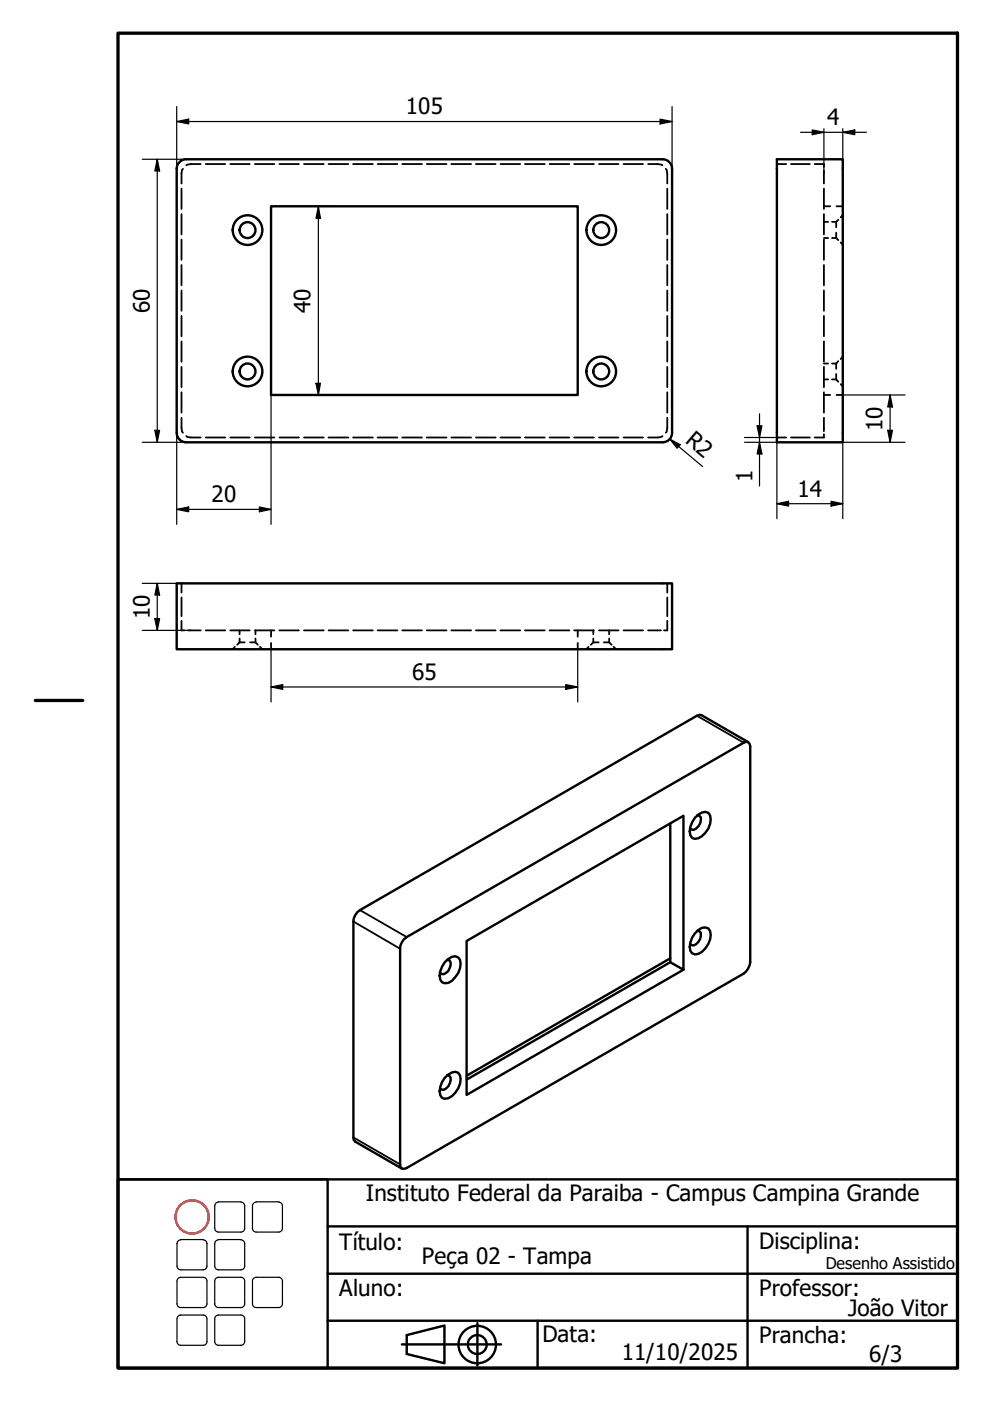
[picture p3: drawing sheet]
<svg xmlns="http://www.w3.org/2000/svg" width="210mm" height="297mm" viewBox="0 0 210 297" stroke-linecap="round" stroke-linejoin="round" font-family="sans-serif">
<!-- layer: Oculto (ISO) -->
<g fill="none" stroke="#000" stroke-width=".38">
<path d="M38.5 40v4.3M38.8 35.8l-.2 .2-.1 .8v2.1M42.5 34.8h-2.1l-.9 .2M43.6 34.8h4.2M48.8 34.8h4.2M54 34.8h4.2M59.2 34.8h4.2M64.5 34.8h4.1M69.7 34.8h4.2M74.9 34.8h4.2M80.1 34.8h4.2M85.3 34.8h4.2"/>
<path d="M90.5 34.8h4.2M95.7 34.8h4.2M100.9 34.8h4.2M106.1 34.8h4.2M111.3 34.8h4.2M116.5 34.8h4.2M121.7 34.8h4.2M127 34.8h4.1M132.2 34.8h4.1M137.4 34.8h2l1.1 .2M141.2 35.8l.2 .2 .1 .8v2.1M141.5 40v4.3"/>
<path d="M164.7 34.8h2M167.7 34.8h4M172.7 34.8h2v.6M174.7 36.1v2.8M174.7 40v4.3M38.5 45.4v4.3M38.5 50.8v4.3M38.5 56.2v4.3M141.5 45.4v4.3M141.5 50.8v4.3M141.5 56.2v4.3M174.7 47h.9"/>
<path d="M174.7 50.5h.9M174.7 45.4v4.3M174.7 50.8v4.3M174.7 56.2v4.3M174.7 43.7h1.3M176.4 47h.9M176.4 50.5h.9M177.3 47v1.2M177.3 49.3v1.2M177.3 50.5l.4 .4M177.4 43.7h1.3M177.7 46.6l-.4 .4"/>
<path d="M178.2 51.4l.5 .5M178.7 45.6l-.5 .5M38.5 61.6v4.3M38.5 67v4.3M38.5 72.4v4.3M38.5 77.8v4.3M141.5 61.6v4.3M141.5 67v4.3M141.5 72.4v4.3M141.5 77.8v4.3M174.7 77.1h.9M174.7 61.6v4.3"/>
<path d="M174.7 67v4.3M174.7 72.4v4.3M174.7 77.8v4.3M176.4 77.1h.9M177.3 77.1v1.1M177.3 79.3v1.1M177.7 76.6l-.4 .5M178.7 75.6l-.5 .5M38.5 88.6v2.1l.1 .9 .2 .1M38.5 83.2v4.3M39.5 92.4l.2 .2 .7 .2h2.1M43.6 92.8h4.2"/>
<path d="M48.8 92.8h4.2M54 92.8h4.2M59.2 92.8h4.2M64.5 92.8h4.1M69.7 92.8h4.2M74.9 92.8h4.2M80.1 92.8h4.2M85.3 92.8h4.2M90.5 92.8h4.2M95.7 92.8h4.2M100.9 92.8h4.2M106.1 92.8h4.2"/>
<path d="M111.3 92.8h4.2M116.5 92.8h4.2M121.7 92.8h4.2M127 92.8h4.1M132.2 92.8h4.1M140.5 92.4l-.2 .2-.9 .2h-2M141.5 88.6v2.1l-.1 .9-.2 .1M141.5 83.2v4.3M164.7 92.8h2M167.7 92.8h4M174.7 92.1v.7h-2M174.7 80.4h.9"/>
<path d="M174.7 83.2v4.3M174.7 88.6v2.8M174.7 83.7h1.3M176.4 80.4h.9M177.3 80.4l.4 .5M177.4 83.7h1.3M178.2 81.5l.5 .4M38.5 123.7v2M38.5 126.7v4M38.5 131.6v2.1h.6M39.8 133.7h2.7M43.6 133.7h4.2"/>
<path d="M48.8 133.7h4.2M49.8 137.1l-.5 .6M50.8 136.2h1.1M50.8 136.2l-.5 .5M50.8 133.7v.8M50.8 135.4v.8M53 136.2h1.2l.5 .5M54 133.7h4.2M54.2 133.7v.8M54.2 135.4v.8M55.1 137.1l.5 .6M57.5 133.7v1.3"/>
<path d="M57.5 136.3v1.4M59.2 133.7h4.2M64.5 133.7h4.1M69.7 133.7h4.2M74.9 133.7h4.2M80.1 133.7h4.2M85.3 133.7h4.2M90.5 133.7h4.2M95.7 133.7h4.2M100.9 133.7h4.2M106.1 133.7h4.2M111.3 133.7h4.2"/>
<path d="M116.5 133.7h4.2M121.7 133.7h4.2M122.5 133.7v1.3M122.5 136.3v1.4M124.8 137.1l-.5 .6M125.8 136.2h1.1M125.8 136.2l-.5 .5M125.8 133.7v.8M125.8 135.4v.8M127 133.7h4.1M128 136.2h1.2l.5 .5M129.2 133.7v.8"/>
<path d="M129.2 135.4v.8M130.1 137.1l.5 .6M132.2 133.7h4.1M137.4 133.7h2.7M141.5 123.7v2M141.5 126.7v4M141.5 131.6v2.1h-.7"/>
</g>
<g fill="none" stroke="#000" stroke-width=".51">
<path d="M37.5 35.7v56.1a2 2 0 0 0 2 2h101M140.5 33.8h-101a2 2 0 0 0-2 2M140.5 33.8a2 2 0 0 1 2 2M142.5 35.7v56.1a2 2 0 0 1-2 2M164.7 33.8h14v60h-14zM57.5 43.7h65v40h-65zM37.5 123.7h105v14h-105zM158.6 157.3l-9.9-5.7h-.4l-.5 .2-71.5 41.2a3 3 0 0 0-1.4 2.4l.1 46.3 .3 .3 9.9 5.8M142.1 174.6v29.4l-43.2 24.9M147.3 173.4a2.4 2.4 0 0 1 2.9-1.1 3.2 3.2 0 0 1-.7 4.3 2.29 2.29 0 0 1-2.8 1.1 2.88 2.88 0 0 1 0-3.3zM147.8 172.8l.5 .2 .3 .3a2.43 2.43 0 0 1-1.5 2.6h-.5l-.3-.3M85.7 199.1l72.5-41.8h.4l.3 .4 .2 .5v45.8a3.6 3.6 0 0 1-1.4 2.4l-71.5 41.2-.5 .2h-.5l-.3-.4-.1-.5v-45.7l.1-.7z"/>
<path d="M147.3 197.9a2.21 2.21 0 0 1 2.9-1.1 2.88 2.88 0 0 1 0 3.3 3.6 3.6 0 0 1-2.9 2.3l-.6-.3a2.86 2.86 0 0 1 0-3.3zM147.8 197.3l.5 .1 .3 .4a2.43 2.43 0 0 1-1.5 2.7l-.5-.1-.3-.3M94.3 204l1.5-1.1 .7-.2 .7 .3a2.86 2.86 0 0 1 0 3.3l-.7 .9a2.12 2.12 0 0 1-2.8 1.1 2.88 2.88 0 0 1 0-3.3zM94.8 203.5l.4 .1a2.16 2.16 0 0 1-1.2 3l-.5-.1-.2-.3M142.1 204l2.8 1.6v-32.6l-46 26.5v32.6l46-26.5M142.1 203.2l-43.2 24.9M94.3 228.5a2.4 2.4 0 0 1 2.9-1.1 2.88 2.88 0 0 1 0 3.3 3.6 3.6 0 0 1-2.9 2.3l-.6-.2a2.97 2.97 0 0 1 0-3.4zM94.8 228l.4 .1a1.72 1.72 0 0 1-.1 2.2l-1.1 .8-.5-.1-.2-.3"/>
<circle cx="52.5" cy="48.8" r="1.68"/>
<circle cx="52.5" cy="48.8" r="3.1"/>
<circle cx="127.5" cy="48.8" r="1.68"/>
<circle cx="127.5" cy="48.8" r="3.1"/>
<circle cx="52.5" cy="78.8" r="1.68"/>
<circle cx="52.5" cy="78.8" r="3.1"/>
<circle cx="127.5" cy="78.8" r="1.68"/>
<circle cx="127.5" cy="78.8" r="3.1"/>
</g>
<path d="M147.8 151.8l9.9 5.7M74.9 195.4l9.9 5.8M76.3 193l9.9 5.7M74.9 241.2l9.9 5.7" fill="none" stroke="#000" stroke-width=".38"/>
<!-- layer: Borda (ISO) -->
<path d="M25 7h178v283.1h-178zM7.5 148.5h10" fill="none" stroke="#000" stroke-width=".7"/>
<circle cx="40.7" cy="258" r="3.5" fill="none" stroke="#f00" stroke-width=".51"/>
<g fill="none" stroke="#000" stroke-width=".51">
<path d="M25 250h44.5v40.1h-44.5zM25 250h178v40.1h-178zM69.5 270.1h133.5M69.5 260h133.5M158.5 260v30.1M69.5 280h133.5M85.2 285h21M86.2 283.1l8-2.1v8l-8-1.9zM101.2 280.5v9M114 280v10.1"/>
<circle cx="101.2" cy="285.1" r="4"/>
<circle cx="101.2" cy="285.1" r="2"/>
</g>
<!-- layer: 02_Legenda -->
<g fill="none" stroke="#000" stroke-width=".25">
<path d="M46.3 254.8h4.8M46.3 254.9a.79 .79 0 0 0-.8 .8v4.8M51.1 254.9a.79 .79 0 0 1 .8 .8v4.8M54.3 254.8h4.8M54.3 254.9a.79 .79 0 0 0-.8 .8v4.8M59.1 254.9a.79 .79 0 0 1 .8 .8v4.8M37.5 268.4a.79 .79 0 0 0 .8 .8M37.5 276.4a.79 .79 0 0 0 .8 .8M37.5 271.6v4.9M37.5 279.6v4.9M38.3 270.8h4.8a.79 .79 0 0 1 .8 .8M38.3 278.8h4.8a.79 .79 0 0 1 .8 .8"/>
<path d="M38.3 262.8h4.8M38.3 262.9a.79 .79 0 0 0-.8 .8v4.8M38.3 270.8a.79 .79 0 0 0-.8 .8M38.3 278.8a.79 .79 0 0 0-.8 .8M43.1 262.9a.79 .79 0 0 1 .8 .8v4.8M43.9 271.6v4.9M43.9 279.6v4.9M43.9 268.4a.79 .79 0 0 1-.8 .8h-4.8M43.9 276.4a.79 .79 0 0 1-.8 .8h-4.8M45.5 260.4a.79 .79 0 0 0 .8 .8M45.5 268.4a.79 .79 0 0 0 .8 .8M45.5 276.4a.79 .79 0 0 0 .8 .8"/>
<path d="M45.5 271.6v4.9M45.5 279.6v4.9M46.3 278.8h4.8a.79 .79 0 0 1 .8 .8M46.3 270.8h4.8a.79 .79 0 0 1 .8 .8M46.3 262.8h4.8M46.3 262.9a.79 .79 0 0 0-.8 .8v4.8M46.3 278.8a.79 .79 0 0 0-.8 .8M46.3 270.8a.79 .79 0 0 0-.8 .8M51.1 262.9a.79 .79 0 0 1 .8 .8v4.8M51.9 268.4a.79 .79 0 0 1-.8 .8h-4.8M51.9 260.4a.79 .79 0 0 1-.8 .8h-4.8M51.9 276.4a.79 .79 0 0 1-.8 .8h-4.8"/>
<path d="M51.9 271.6v4.9M51.9 279.6v4.9M53.5 260.4a.79 .79 0 0 0 .8 .8M53.5 276.4a.79 .79 0 0 0 .8 .8M53.5 271.6v4.9M54.3 270.8h4.8a.79 .79 0 0 1 .8 .8M54.3 270.8a.79 .79 0 0 0-.8 .8M59.9 260.4a.79 .79 0 0 1-.8 .8h-4.8M59.9 276.4a.79 .79 0 0 1-.8 .8h-4.8M59.9 271.6v4.9M37.5 284.4a.79 .79 0 0 0 .8 .8M43.9 284.4a.79 .79 0 0 1-.8 .8h-4.8"/>
<path d="M45.5 284.4a.79 .79 0 0 0 .8 .8M51.9 284.4a.79 .79 0 0 1-.8 .8h-4.8M86.2 283.1l8-2.1v8l-8-1.9z"/>
</g>
<g fill="none" stroke="#000" stroke-width=".25">
<path d="M30.2 33.8h9.3M33.3 33.8l.5 2.4h-1zM33.3 33.8v60M37.5 25.8l2.5-.5v1zM37.5 22.6v13.1M37.5 25.8h105M140 25.3l2.5 .5-2.5 .5zM142.5 22.6v13.1M169.7 28.1h14M172.2 27.5l2.5 .6-2.5 .5zM174.7 27.3v9.5M178.7 28.1l2.5-.6v1.1z"/>
<path d="M178.7 27.3v8.4M57.5 43.7h13.2M67.5 43.7l.4 2.6h-.9zM67.5 43.7v40M30.2 93.8h9.3M32.8 91.2h1l-.5 2.6zM37.5 91.7v19.5M67 81.3h.9l-.4 2.4zM70.7 83.7h-13.2v27.5M142 93.1l2.2 1.2-.6 .7zM142 93.1l7 5.8M157.9 93.8h6.8v16.2"/>
<path d="M157.9 92.8h6.8M160.5 90.3h1l-.5 2.5zM161 93.8l.5 2.5h-1zM161 87.7v15.3M178.7 83.7h13.2M188.2 91.2h1l-.5 2.6zM188.7 83.7l.5 2.6h-1zM188.7 83.7v10.1M191.9 93.8h-13.2v16.2M37.5 108l2.5-.5v1zM37.5 108h20M55 107.5l2.5 .5-2.5 .5z"/>
<path d="M164.7 106.8l2.5-.5v1zM164.7 106.8h14M176.2 106.3l2.5 .5-2.5 .5zM30.2 123.7h9.3M30.2 133.7h10.2M32.8 131.2h1l-.5 2.5zM33.3 123.7l.5 2.5h-1zM33.3 123.7v10M57.5 137.7v11.1M122.5 137.7v11.1M57.5 145.7l2.4-.6v1.1zM57.5 145.7h65"/>
<path d="M120 145.1l2.5 .6-2.5 .5z"/>
</g>
<g fill="#000">
<path d="M33.3 33.8l.5 2.4h-1z" fill-rule="evenodd"/>
<path d="M37.5 25.8l2.5-.5v1z" fill-rule="evenodd"/>
<path d="M140 25.3l2.5 .5-2.5 .5z" fill-rule="evenodd"/>
<path d="M172.2 27.5l2.5 .6-2.5 .5z" fill-rule="evenodd"/>
<path d="M178.7 28.1l2.5-.6v1.1z" fill-rule="evenodd"/>
<path d="M67.5 43.7l.4 2.6h-.9z" fill-rule="evenodd"/>
<path d="M32.8 91.2h1l-.5 2.6z" fill-rule="evenodd"/>
<path d="M67 81.3h.9l-.4 2.4z" fill-rule="evenodd"/>
<path d="M142 93.1l2.2 1.2-.6 .7z" fill-rule="evenodd"/>
<path d="M160.5 90.3h1l-.5 2.5z" fill-rule="evenodd"/>
<path d="M161 93.8l.5 2.5h-1z" fill-rule="evenodd"/>
<path d="M188.2 91.2h1l-.5 2.6z" fill-rule="evenodd"/>
<path d="M188.7 83.7l.5 2.6h-1z" fill-rule="evenodd"/>
<path d="M37.5 108l2.5-.5v1z" fill-rule="evenodd"/>
<path d="M55 107.5l2.5 .5-2.5 .5z" fill-rule="evenodd"/>
<path d="M164.7 106.8l2.5-.5v1z" fill-rule="evenodd"/>
<path d="M176.2 106.3l2.5 .5-2.5 .5z" fill-rule="evenodd"/>
<path d="M32.8 131.2h1l-.5 2.5z" fill-rule="evenodd"/>
<path d="M33.3 123.7l.5 2.5h-1z" fill-rule="evenodd"/>
<path d="M57.5 145.7l2.4-.6v1.1z" fill-rule="evenodd"/>
<path d="M120 145.1l2.5 .6-2.5 .5z" fill-rule="evenodd"/>
</g>
<g font-size="4.8">
<text x="86" y="24.2">105</text>
<text x="175.4" y="26.5">4</text>
<text x="31.7" y="66.4" transform="rotate(-90 31.7 66.4)">60</text>
<text x="65.8" y="66.4" transform="rotate(-90 65.8 66.4)">40</text>
<text x="145.1" y="93.6" transform="rotate(40 145.1 93.6)">R2</text>
<text x="187.1" y="91.4" transform="rotate(-90 187.1 91.4)">10</text>
<text x="44.8" y="106.3">20</text>
<text x="159.5" y="102.3" transform="rotate(-90 159.5 102.3)">1</text>
<text x="169.1" y="105.3">14</text>
<text x="31.7" y="131.3" transform="rotate(-90 31.7 131.3)">10</text>
<text x="87.4" y="144.1">65</text>
<text x="77.5" y="254.7">Instituto Federal da Paraiba - Campus Campina Grande</text>
<text x="71.9" y="265">Título:</text>
<text x="89.5" y="268">Peça 02 - Tampa</text>
<text x="161" y="264.7">Disciplina:</text>
<text x="71.9" y="274.7">Aluno:</text>
<text x="161" y="274.7">Professor:</text>
<text x="179.8" y="278.9">João Vitor</text>
<text x="115" y="284.5">Data:</text>
<text x="161" y="284.7">Prancha:</text>
<text x="131.8" y="288.3">11/10/2025</text>
<text x="184.3" y="288.8">6/3</text>
</g>
<text font-size="3.4" x="175.1" y="269">Desenho Assistido</text>
</svg>
